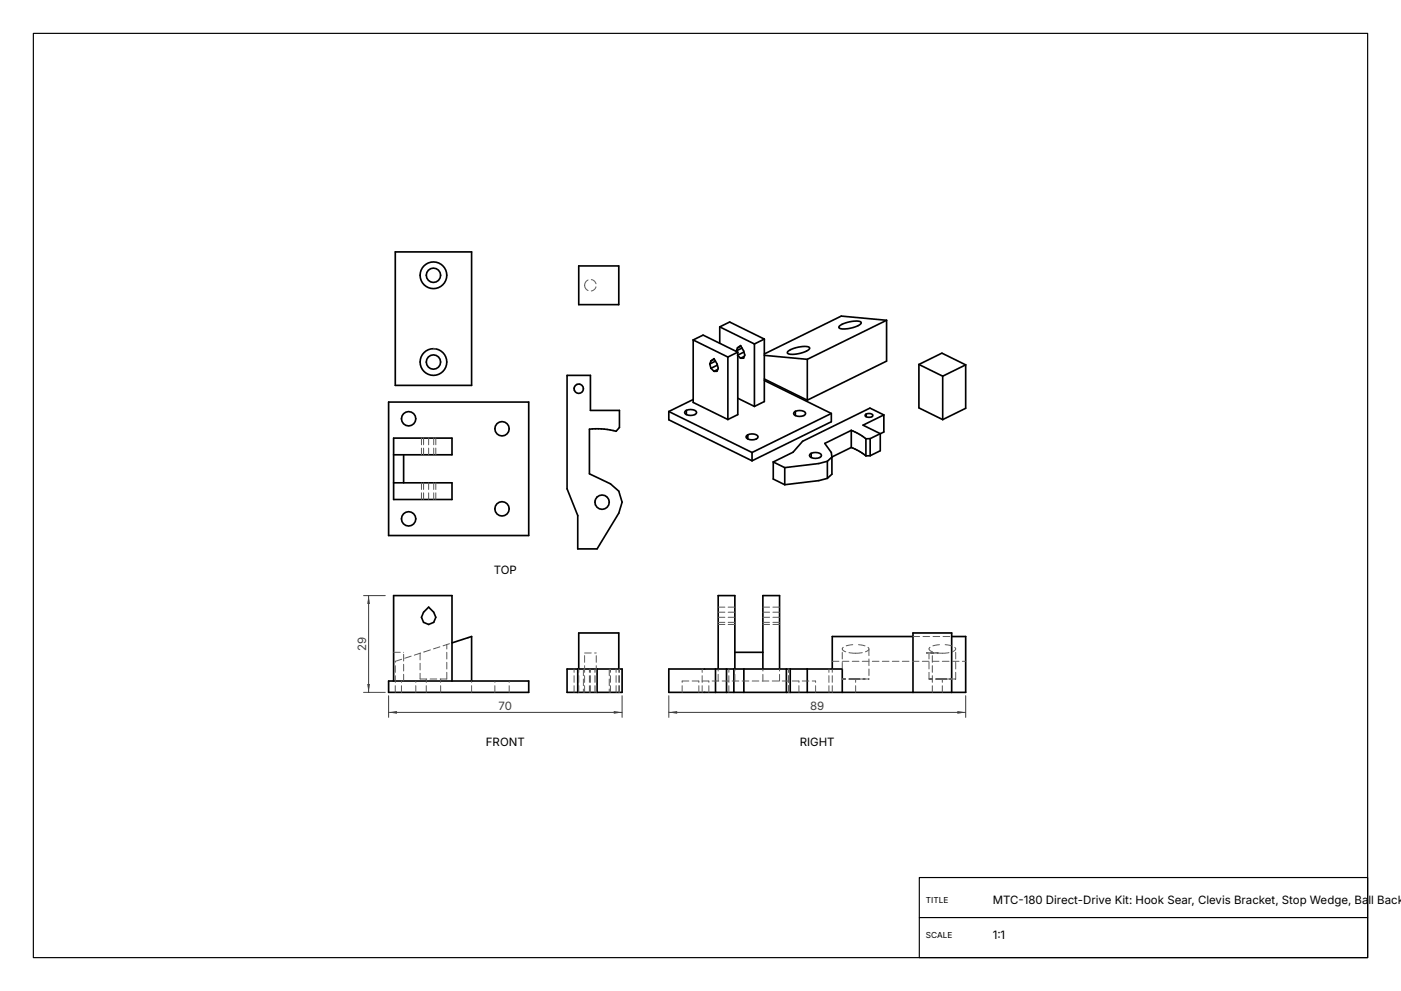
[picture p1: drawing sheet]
<svg xmlns="http://www.w3.org/2000/svg" width="420mm" height="297mm" viewBox="0 0 420 297" stroke-linecap="round" stroke-linejoin="round" font-family="sans-serif">
<g fill="none" stroke="#000" stroke-width=".5">
<path d="M118.5 75.5h22.9v40h-22.9zM173.5 79.7h12v11.6h-12zM215.8 98l2.9-1.5 10.4 5.1M215.8 98v4.9M215.8 98l10.4 5.1M251.7 97.7a8 8 0 0 1 6.4-1.1l.1 .1a6.5 6.5 0 0 1-5.4 1.9l-1.3-.3zM265.8 96l-13.6-1.3-23.1 11.4M265.8 96v12.2l-23.8 11.7M265.8 96l-23.8 11.7M170 112.5h7v10.5h8.7v5.1l-1 1.2a22 22 0 0 0-8-.7v13.4l6.3 3 2.5 2.2 1 3.3-1 3.3-6.5 10.7h-5.8v-10l-3.2-8zM207.8 101.9v18.7l10.4 5.1M207.8 101.9l3-1.5 10.4 5.1"/>
<path d="M207.8 101.9l10.4 5.1M207.8 119.7l-7.3 3.6M212.8 109.1l.3 1.3M213.1 108.2l-.3 .9M213.1 110.4l.9 .9M213.1 108.2l.9-.7 .9 1.5 .4 1.3-.4 1h-.9M214.1 107.7l-1 .5M214.5 108.2l-1.7 .9M215.1 109.4l-2 1M215.2 110.7l-1.2 .6M218.2 107v18.7M221.1 104.2l-.4 1 1.7-.9"/>
<path d="M221.1 104.2l.9-.6 .9 1.5 .4 1.3-.4 .9-.9 .1M221.2 105.5v18.8l-3 1.4M221.2 105.5l-3 1.5M221.2 119.4l5 2.4M222.1 103.7l-1 .5M223 105.5l-1.9 1 .9 .9M223.1 106.8l-1.1 .6M226.2 103.1v18.7M229.1 106.5l12.9 1.2M229.1 113.6l12.9 6.3M229.1 101.6v18.7l-2.9 1.5M229.1 101.6l-2.9 1.5"/>
<path d="M229.1 114l20.1 9.9M236.3 105.3a8 8 0 0 1 6.4-1.1v.1a6.5 6.5 0 0 1-5.2 1.9l-1.2-.2-.3-.3zM242 107.7v12.2M275.5 109.2v13l7.1 3.6M275.5 109.2l6.9-3.4 7.1 3.5M275.5 109.2l7.1 3.5M282.6 112.7v13.1M289.5 109.3v13.1l-6.9 3.4M289.5 109.3l-6.9 3.4M116.5 120.5h42v40h-42zM118 136.3h17.5v-5h-17.5v18.4h17.5v-5h-17.5M121 136.3v8.4"/>
<path d="M200.5 123.3v2.5l25 12.3M200.5 123.3l25 12.3M205.4 123.3a2.49 2.49 0 0 1 3.4 .3 2.28 2.28 0 0 1-3.6 0zM205.8 123v1.3M223.8 130.6a2.49 2.49 0 0 1 3.5 .3 2.28 2.28 0 0 1-3.7 0zM224.2 130.3v1.3M225.5 135.6v2.5M231.8 138.5v5.1l3.5 1.7M231.8 138.5l3.5 1.6M238 123.6a2.49 2.49 0 0 1 3.5 .3 2.28 2.28 0 0 1-3.6 0zM238.4 123.3v1.2M242.8 136.2a2.49 2.49 0 0 1 3.5 .3 2.28 2.28 0 0 1-3.6 0z"/>
<path d="M243.2 135.9v1.2M248 138.2l-2.5 .7-10.2 1.2M248 138.2v5.2M249.2 123.9v2.5l-23.7 11.7M249.2 123.9l-23.7 11.7M249.4 137v5.1l-1.4 1.3M249.4 137l-1.4 1.2M255.2 129l-7.9 3.9 1.9 2.7 .2 1.4M255.2 134.1l-5.8 2.9M255.2 129v5.1M255.2 134.1l2.7 1.3 1.7 1.2M255.2 129l2.7 1.3 1.7 1.2"/>
<path d="M259.4 124.3l1.1-.4a.81 .81 0 0 1 1.1 .8l-1.1 .4a.81 .81 0 0 1-1.1-.8zM259.6 131.5v5.1M259.7 124.1v.8M260.9 136.6h-1.3M260.9 131.5v5.1M260.9 131.5h-1.3M263.9 130v5.1l-3 1.5M263.9 130l-3 1.5M265 124.4l-4.2-2.1-20.2 10-2.8 3.2-6 3M265 124.4l-6.3 3 5.2 2.6M265 124.4v5.1l-1.1 .5M235.3 140.1v5.2"/>
<path d="M248 143.4l-2.5 .6-10.2 1.3M127 183.5l1.5-1.5 1.5 1.5 .7 1.5-.7 1.5-1.5 .7-1.5-.7-.7-1.5zM135.5 192.7l5.9-1.9v13.3M220.3 195.5h8.4M273.7 190.8h-24.2v9.7M285.3 190.8h4.2v16.7h-89v-7h52v7M116.5 204.1h42v3.4h-42zM118 204.1v-25.6h17.5v25.6M170 200.5h16.5v7h-16.5zM173.2 200.5v7M173.5 200.5v-10.8h12v10.8M179 200.5v7"/>
<path d="M214.5 200.5v7M215.3 200.5v-22h5v22M217.8 200.5v7M220 200.5v7M223 200.5v7M228.7 200.5v-22h5v22M235.7 200.5v7M236.9 200.5v7M242 200.5v7M273.7 207.5v-17.8h11.6v17.8"/>
<circle cx="129.9" cy="82.5" r="4"/>
<circle cx="129.9" cy="82.5" r="2.15"/>
<circle cx="129.9" cy="108.5" r="4"/>
<circle cx="129.9" cy="108.5" r="2.15"/>
<circle cx="173.5" cy="116.5" r="1.39"/>
<circle cx="122.5" cy="125.5" r="2.15"/>
<circle cx="150.5" cy="128.5" r="2.15"/>
<circle cx="122.5" cy="155.5" r="2.15"/>
<circle cx="150.5" cy="152.5" r="2.15"/>
<circle cx="180.5" cy="150.5" r="2.15"/>
</g>
<g fill="none" stroke="#5a5a5a" stroke-width=".3" stroke-dasharray="2 1">
<path d="M175.3 85.5a1.75 1.75 0 0 0 1.7 1.8 1.75 1.75 0 0 0 1.7-1.8M175.3 85.5a1.75 1.75 0 0 1 1.7-1.7 1.75 1.75 0 0 1 1.7 1.7M129.9 104.5l.7 .1M126.3 136.3v-5M127 136.3v-5M128.5 136.3v-5M130 136.3v-5M130.7 136.3v-5M126.3 149.7v-5M127 149.7v-5M128.5 149.7v-5M130 149.7v-5"/>
<path d="M130.7 149.7v-5M118 195.5h3M118.5 198.2l8.6-2.8M125.9 195.8v7.7M127.1 195.4l8.4-2.7M175.3 195.7h3.4M215.3 187.2h5M215.3 186.5h5M215.3 185h5M215.3 183.5h5M215.3 182h5M228.7 187.2h5"/>
<path d="M228.7 186.5h5M228.7 185h5M228.7 183.5h5M228.7 182h5M249.5 198.2h40M256.5 195.8a5.9 5.9 0 0 1-3.9-1.1l-.1-.2a4.1 4.1 0 0 1 4-1.3M256.5 195.8a4.2 4.2 0 0 0 4-1.3l-.1-.2a4.9 4.9 0 0 0-3.9-1.1M260.5 194.5v9M273.7 190.8h11.6M279.5 195.7h-1.8h1.8M279.5 195.7h1.7h-1.7M282.5 195.8a4.2 4.2 0 0 1-4-1.3 4.2 4.2 0 0 1 4-1.3"/>
<path d="M282.5 195.8a4.1 4.1 0 0 0 4-1.3 3.7 3.7 0 0 0-3.2-1.3h-.8M118.5 207.5v-9.3M120.3 207.5v-3.4M121 204.1v-8.6M124.7 207.5v-3.4M125.9 203.5h8M127.8 207.5v-4M132.1 207.5v-4M133.9 203.5v-10.3M141.4 207.5v-3.4M148.3 207.5v-3.4M152.6 207.5v-3.4"/>
<path d="M172.1 207.5v-7M173.5 207.5v-7M174.9 200.5v7M175.3 207.5v-11.8M176.7 207.5v-7M177 207.5v-7M178.3 207.5v-7M178.7 207.5v-11.8M182.7 200.5v7M183 207.5v-7M184.7 207.5v-7M185.5 207.5v-7"/>
<path d="M185.7 207.5v-7M204.5 207.5v-3.4M204.5 204.1h40M209.5 207.5v-3.4M210.5 207.5v-7M212.5 207.5v-3.4M215.3 204.1v-3.6M218.5 207.5v-7M220.3 204.1v-3.6M228.7 204.1v-3.6M233.7 204.1v-3.6M236.4 207.5v-7"/>
<path d="M236.5 207.5v-7M236.5 207.5v-3.4M239.5 207.5v-3.4M244.5 207.5v-3.4M248.5 207.5v-7M249.5 207.5v-7M252.5 200.5v-6M256.5 207.5v-4M256.5 203.5h-4h4M256.5 203.5h2.1h-2.1M258.7 203.5h1.8h-1.8M278.5 203.5v-9"/>
<path d="M279.5 207.5v-11.8M282.5 207.5v-4M282.5 203.5h-4h4M282.5 203.5h2.2h-2.2M284.7 203.5h1.8h-1.8M286.5 203.5v-9"/>
</g>
<path d="M116.5 208.5v6.5M116.5 213.5h70M186.5 208.5v6.5" fill="none" stroke="#3c3c3c" stroke-width=".3"/>
<g fill="#3c3c3c">
<path d="M116.5 213.5l2.5-.4v.8z"/>
<path d="M184 213.1l2.5 .4-2.5 .4z"/>
</g>
<path d="M109 178.5h6.5M110.5 178.5v29M109 207.5h6.5" fill="none" stroke="#3c3c3c" stroke-width=".3"/>
<g fill="#3c3c3c">
<path d="M110.1 205h.8l-.4 2.5z"/>
<path d="M110.5 178.5l.4 2.5h-.8z"/>
</g>
<path d="M200.5 208.5v6.5M200.5 213.5h89M289.5 208.5v6.5" fill="none" stroke="#3c3c3c" stroke-width=".3"/>
<g fill="#3c3c3c">
<path d="M200.5 213.5l2.5-.4v.8z"/>
<path d="M287 213.1l2.5 .4-2.5 .4z"/>
</g>
<path d="M10 10h400v277h-400zM275.6 263h134.4v24h-134.4zM275.6 275h134.4" fill="none" stroke="#000" stroke-width=".35"/>
<g font-size="3.4">
<text x="148" y="172">TOP</text>
<text x="145.7" y="223.5">FRONT</text>
<text x="239.8" y="223.5">RIGHT</text>
<text x="297.6" y="271">MTC-180 Direct-Drive Kit: Hook Sear, Clevis Bracket, Stop Wedge, Ball Backs</text>
<text x="297.6" y="281.5">1:1</text>
</g>
<g font-size="3.4" fill="#3c3c3c">
<text x="109.8" y="195.1" transform="rotate(-90 109.8 195.1)">29</text>
<text x="149.5" y="212.8">70</text>
<text x="242.9" y="212.8">89</text>
</g>
<g font-size="2.5">
<text x="277.6" y="270.7">TITLE</text>
<text x="277.6" y="281.2">SCALE</text>
</g>
</svg>
